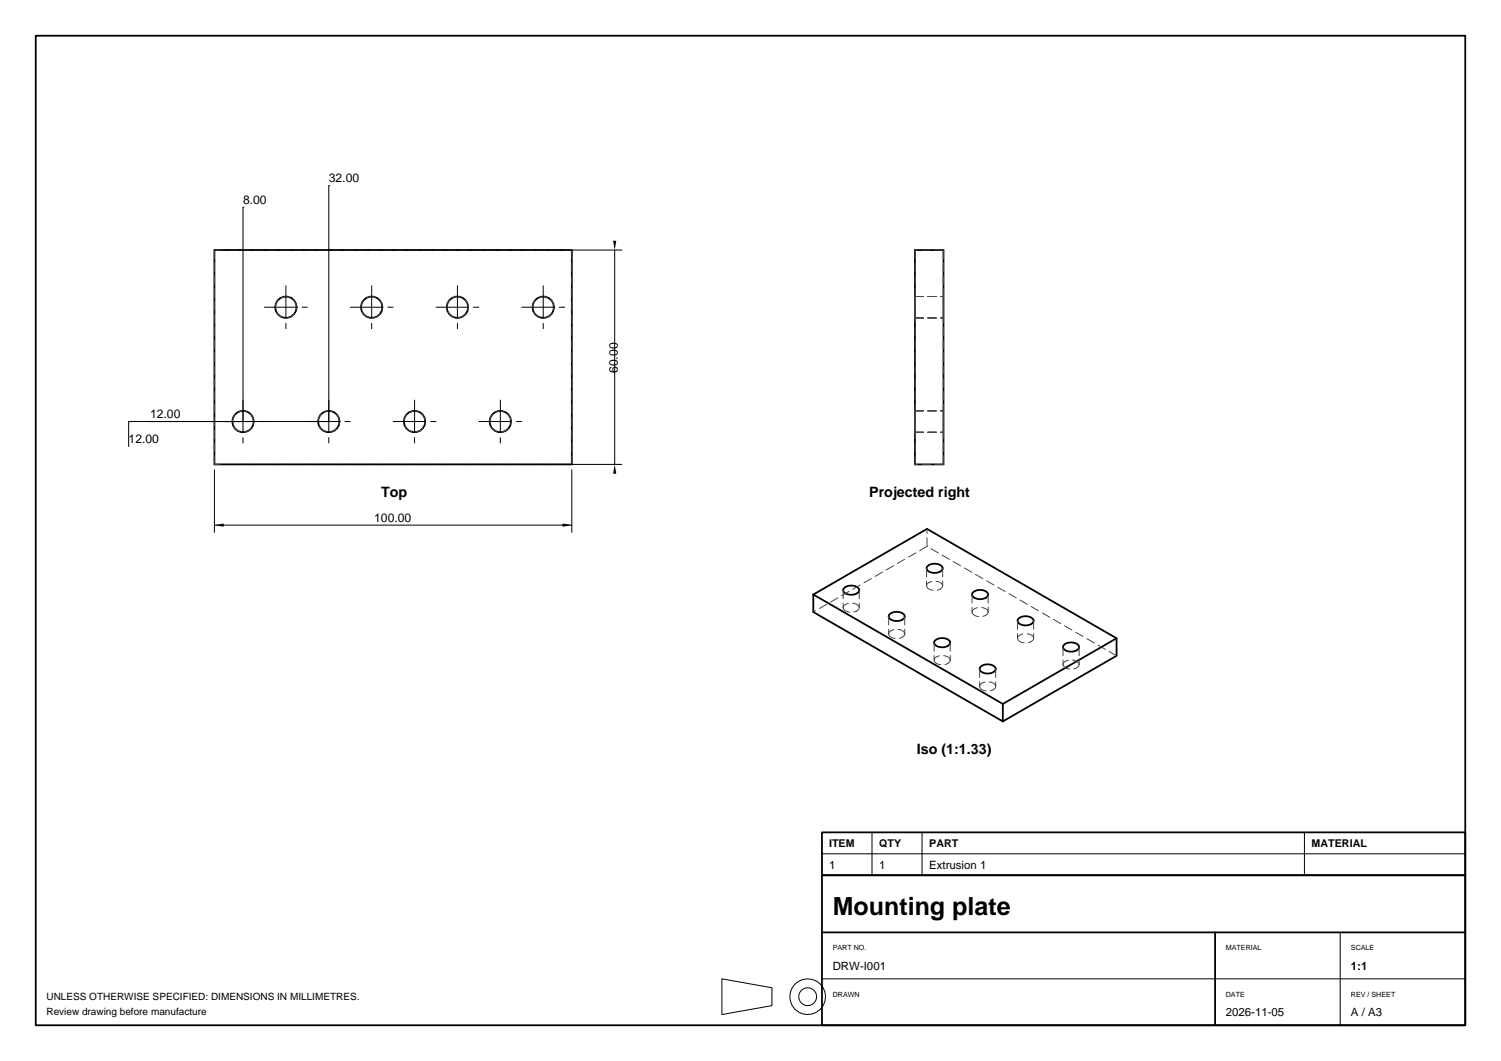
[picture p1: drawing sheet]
<svg xmlns="http://www.w3.org/2000/svg" width="420mm" height="297mm" viewBox="0 0 420 297" stroke-linecap="round" stroke-linejoin="round" font-family="sans-serif">
<g fill="none" stroke="#000" stroke-width=".5">
<path d="M10 10h400v277h-400zM60 70h100v60h-100zM256 70h8v60h-8zM259.4 158.6a2.96 2.96 0 0 1 4.3 .2l.1 .3a2.65 2.65 0 0 1-4.2 .7 .85 .85 0 0 1-.2-1.2zM227.6 166.4v4.9l53 30.6M227.6 166.4l53 30.6M227.6 166.4l31.8-18.3 53 30.6M236.1 164.7a2.96 2.96 0 0 1 4.3 .2v.3a2.65 2.65 0 0 1-4.1 .7 .85 .85 0 0 1-.2-1.2zM248.8 172.1a2.96 2.96 0 0 1 4.3 .2l.1 .3a2.65 2.65 0 0 1-4.2 .7 .85 .85 0 0 1-.2-1.2zM261.6 179.4a2.96 2.96 0 0 1 4.2 .2l.1 .3a2.65 2.65 0 0 1-4.1 .7 .85 .85 0 0 1-.2-1.2zM272.2 165.9a2.96 2.96 0 0 1 4.2 .3l.1 .2a2.65 2.65 0 0 1-4.1 .7 .85 .85 0 0 1-.2-1.2zM284.9 173.3a2.96 2.96 0 0 1 4.3 .2v.3a2.65 2.65 0 0 1-4.1 .7 .85 .85 0 0 1-.2-1.2z"/>
<path d="M312.4 178.7v4.9l-31.8 18.3M312.4 178.7l-31.8 18.3M274.3 186.8a2.96 2.96 0 0 1 4.3 .2v.2a2.65 2.65 0 0 1-4.1 .8 .85 .85 0 0 1-.2-1.2zM280.6 197v4.9M297.6 180.6a2.96 2.96 0 0 1 4.3 .3v.2a2.65 2.65 0 0 1-4.1 .7 .85 .85 0 0 1-.2-1.2zM230 233h180v12h-180zM230 245h180v42h-180zM230 261h180M340 261v26"/>
<circle cx="80" cy="86" r="3"/>
<circle cx="104" cy="86" r="3"/>
<circle cx="128" cy="86" r="3"/>
<circle cx="152" cy="86" r="3"/>
<circle cx="68" cy="118" r="3"/>
<circle cx="92" cy="118" r="3"/>
<circle cx="116" cy="118" r="3"/>
<circle cx="140" cy="118" r="3"/>
</g>
<g fill="none" stroke="#000" stroke-width=".28">
<path d="M68 58h.1M68 58v60M92 52h.1M92 52v66h-56v7M61.5 70h112.5M172 70v60M42 118h.1M60 131.5v17.5M61.5 130h112.5M160 131.5v17.5M60 147h100M230 239h180"/>
<path d="M244 233v12M258 233v12M365 233v12M202 274l14 2.5v5l-14 2.5zM230 274h180M375 261v26"/>
<circle cx="226" cy="279" r="5"/>
<circle cx="226" cy="279" r="2.5"/>
</g>
<g fill="none" stroke="#454545" stroke-width=".28" stroke-dasharray="2.4 1.2">
<path d="M60 70v60M160 70h-100M256 70v60M264 70h-8M264 70v60M83 86a3 3 0 0 0-4.2-2.8 3 3 0 0 0-.9 5 3 3 0 0 0 4.9-1.2l.2-1M107 86a3 3 0 0 0-4.2-2.8 3 3 0 0 0-.9 5 3 3 0 0 0 4.9-1.2l.2-1M131 86a3 3 0 0 0-4.2-2.8 3 3 0 0 0-.9 5 3 3 0 0 0 4.9-1.2l.2-1M155 86a3 3 0 0 0-4.2-2.8 3 3 0 0 0-.9 5 3 3 0 0 0 4.9-1.2l.2-1M256 86v-3M256 83v6M256 89v-3"/>
<path d="M256 89h8M256 83h8M264 86v-3M264 83v6M264 89v-3M71 118a3 3 0 0 0-4.2-2.8 3 3 0 0 0-.9 5 3 3 0 0 0 4.9-1.2l.2-1M95 118a3 3 0 0 0-4.2-2.8 3 3 0 0 0-.9 5 3 3 0 0 0 4.9-1.2l.2-1M119 118a3 3 0 0 0-4.2-2.8 3 3 0 0 0-.9 5 3 3 0 0 0 4.9-1.2l.2-1M143 118a3 3 0 0 0-4.2-2.8 3 3 0 0 0-.9 5 3 3 0 0 0 4.9-1.2l.2-1M256 118v-3M256 115v6M256 115h8"/>
<path d="M264 118v-3M264 115v6M60 130h100M160 130v-60M256 121v-3M256 121h8M264 130h-8M264 121v-3M259.3 159.1v4.9M259.4 153v-4.9M259.4 153l-31.8 18.3M263.8 159.1v4.9"/>
<path d="M235.9 170.1a2.38 2.38 0 0 0 3.3 1.1l.6-.2M235.9 165.2v4.9M239.8 171l.5-.4 .1-.5M240.4 170.1a2.25 2.25 0 0 0-3.1-1.2 1.4 1.4 0 0 0-1.4 1.2M240.4 165.2v4.9M248.7 177.4a2.38 2.38 0 0 0 3.3 1.2l.5-.2M248.7 172.6v4.8M252.5 178.4l.5-.5 .2-.5M253.2 177.4a2.25 2.25 0 0 0-3.2-1.2 1.4 1.4 0 0 0-1.3 1.2M253.2 172.6v4.8M259.3 164a2.38 2.38 0 0 0 3.3 1.1l.5-.2M261.4 179.9v4.9"/>
<path d="M263.1 164.9l.5-.4 .2-.5M263.8 164a2.25 2.25 0 0 0-3.1-1.2 1.4 1.4 0 0 0-1.4 1.2M265.9 179.9v4.9M272 171.3a2.38 2.38 0 0 0 3.3 1.2l.5-.3M272 166.4v4.9M275.8 172.2l.5-.4 .2-.5M276.5 171.3a2.25 2.25 0 0 0-3.1-1.2 1.4 1.4 0 0 0-1.4 1.2M276.5 166.4v4.9M284.7 178.7a2.38 2.38 0 0 0 3.3 1.1l.6-.2M284.7 173.8v4.9M288.6 179.6l.4-.4 .2-.5M289.2 178.7a2.25 2.25 0 0 0-3.1-1.2 1.4 1.4 0 0 0-1.4 1.2"/>
<path d="M289.2 173.8v4.9M261.4 184.8a2.38 2.38 0 0 0 3.3 1.1l.5-.2M265.2 185.7l.5-.4 .2-.5M265.9 184.8a2.25 2.25 0 0 0-3.1-1.2 1.4 1.4 0 0 0-1.4 1.2M274.1 192.1a2.38 2.38 0 0 0 3.3 1.2l.6-.2M274.1 187.2v4.9M278 193.1l.4-.5 .2-.5M278.6 192.1a2.25 2.25 0 0 0-3.1-1.2 1.4 1.4 0 0 0-1.4 1.2M278.6 187.2v4.9M297.4 186a2.38 2.38 0 0 0 3.4 1.2l.5-.3M297.4 181.1v4.9M301.3 186.9l.5-.4 .1-.5"/>
<path d="M301.9 186a2.25 2.25 0 0 0-3.1-1.2 1.4 1.4 0 0 0-1.4 1.2M301.9 181.1v4.9M312.4 183.6l-53-30.6"/>
</g>
<g fill="none" stroke="#000" stroke-width=".28" stroke-dasharray="9 1.5 1.5 1.5">
<path d="M74 86h12M80 80v12M98 86h12M104 80v12M122 86h12M128 80v12M146 86h12M152 80v12M62 118h12M68 112v12M86 118h12M92 112v12"/>
<path d="M110 118h12M116 112v12M134 118h12M140 112v12"/>
</g>
<path d="M171.6 67.4h.8l-.4 2.6zM172 130l.4 2.6h-.8zM60 147l2.6-.4v.8zM157.4 146.6l2.6 .4-2.6 .4z" fill="#000"/>
<text font-size="7" x="233" y="256">Mounting plate</text>
<g font-size="4">
<text x="106.6" y="139">Top</text>
<text x="243.2" y="139">Projected right</text>
<text x="256.6" y="210.9">Iso (1:1.33)</text>
</g>
<g font-size="3.4">
<text x="92" y="51">32.00</text>
<text x="68" y="57">8.00</text>
<text x="172.9" y="104.4" transform="rotate(-90 172.9 104.4)">60.00</text>
<text x="42" y="117">12.00</text>
<text x="36" y="124">12.00</text>
<text x="104.7" y="146.1">100.00</text>
</g>
<g font-size="3.2">
<text x="232" y="243.2">1</text>
<text x="246" y="243.2">1</text>
<text x="260" y="243.2">Extrusion 1</text>
<text x="233" y="271.5">DRW-I001</text>
<text x="378" y="271.5">1:1</text>
<text x="343" y="284.5">2026-11-05</text>
<text x="378" y="284.5">A / A3</text>
</g>
<g font-size="3">
<text x="232" y="237.2">ITEM</text>
<text x="246" y="237.2">QTY</text>
<text x="260" y="237.2">PART</text>
<text x="367" y="237.2">MATERIAL</text>
</g>
<g font-size="2.8">
<text x="13" y="279.8">UNLESS OTHERWISE SPECIFIED: DIMENSIONS IN MILLIMETRES.</text>
<text x="13" y="284">Review drawing before manufacture</text>
</g>
<g font-size="2">
<text x="233" y="266">PART NO.</text>
<text x="343" y="266">MATERIAL</text>
<text x="378" y="266">SCALE</text>
<text x="233" y="279">DRAWN</text>
<text x="343" y="279">DATE</text>
<text x="378" y="279">REV / SHEET</text>
</g>
</svg>
